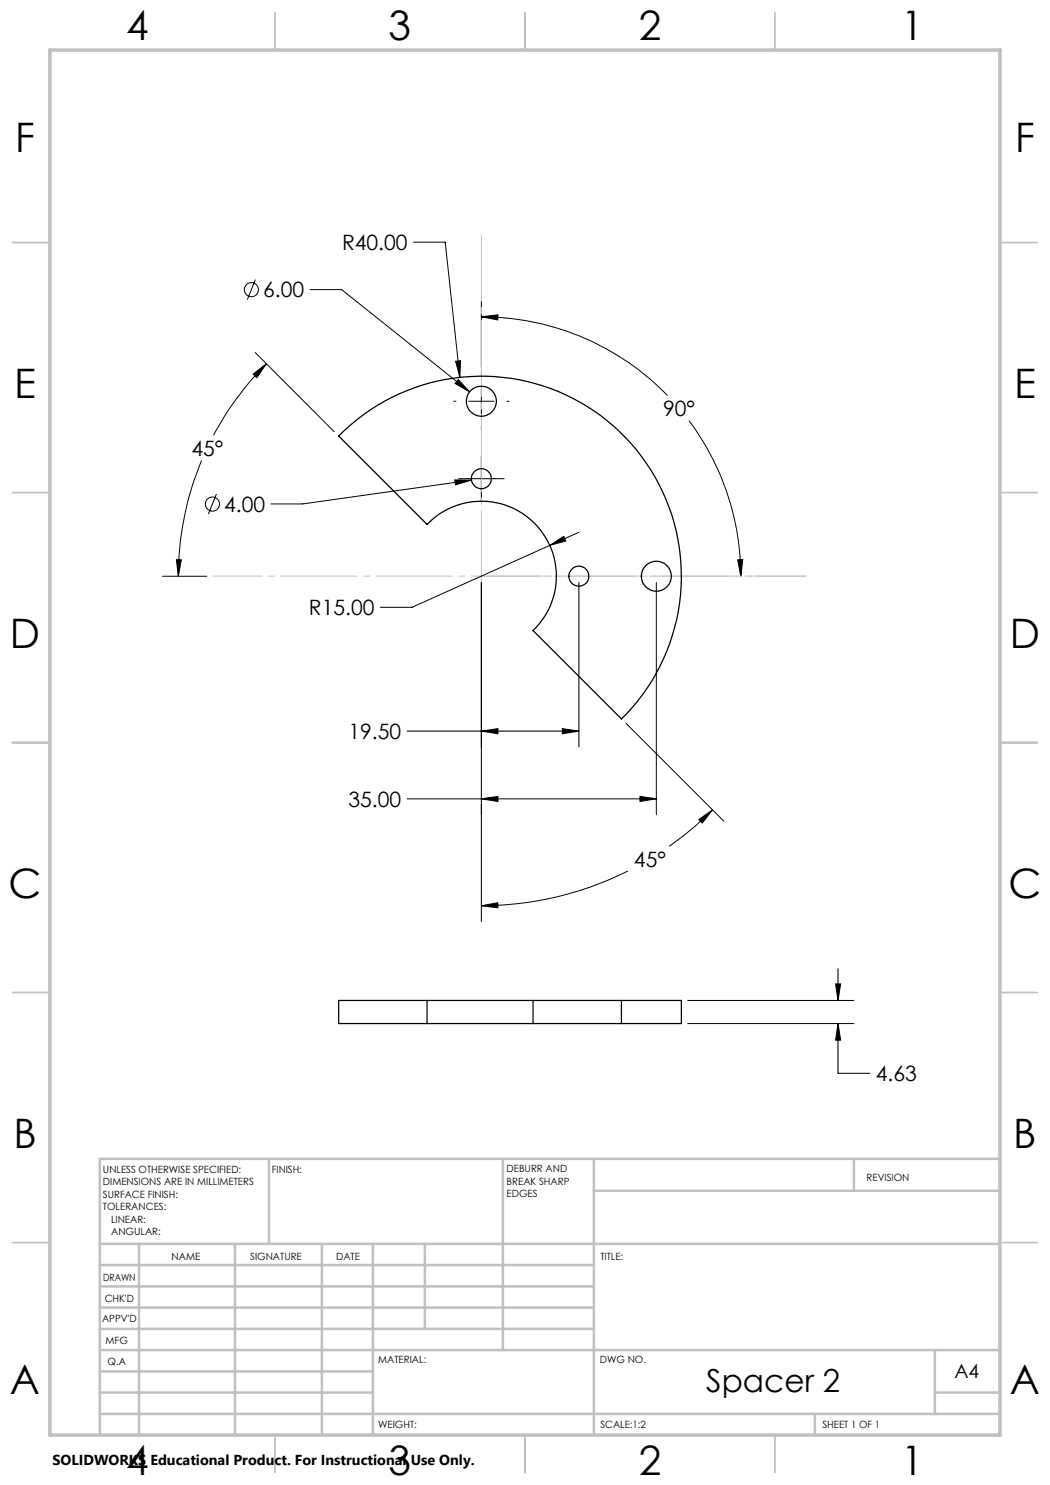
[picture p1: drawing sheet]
<svg xmlns="http://www.w3.org/2000/svg" width="210mm" height="297mm" viewBox="0 0 210 297" stroke-linecap="round" stroke-linejoin="round" font-family="sans-serif">
<g fill="none" stroke="#000" stroke-width=".2">
<path d="M51.1 55.9l-1.6 4M62 57.9h6.3l25.6 20.5M82.7 48.4h6.3l3 27.1M50.6 74.8l2.7-2-1.9 2.7zM51 70.5l15.8 15.8M53.3 72.8a61.5 61.5 0 0 0-10.6 14.2M91.1 72.2l1-.1-.1 3.4zM91.7 75.9l2.2 2.5-2.9-1.7zM96.3 63.4l3.3-.4v1zM96.3 63.4a51.7 51.7 0 0 1 37.2 15.7M96.3 60.2v13.2M96.3 74.7v.5"/>
<path d="M96.3 77.7v5.1M40.3 92.1a60.7 60.7 0 0 0-4.6 23.1M43.3 98.8l-1.6 4M90.7 80.3h.5M90.9 96h3.4l-3.2 1zM91.7 95.7h9.1M93.7 80.3h5.1M94.3 96l-33.8 4.8h-6.3M96.3 85.3v.5M96.3 91.2v9.1M101.4 80.3h.4M137.8 84.1a52.2 52.2 0 0 1 10.4 31.1"/>
<path d="M32.5 115.2h8.8M35.3 111.9l1 .1-.6 3.2zM96.3 116.5v67.8M110 109.1l-27.6 12.4h-6.3M110 109.1l2.7-1.8 .5 .9zM115.7 106.5l-5.7 2.6M115.8 116.5v32.9M131.3 116.5v46.4M147.5 112l1.1-.1-.4 3.3zM81.4 146.2h34.4M81.4 159.8h49.9M96.3 146.2l3.3-.5v1.1z"/>
<path d="M96.3 159.8l3.3-.5v1zM112.5 145.7l3.3 .5-3.3 .6zM125.2 144.7l19.5 19.5M128 159.3l3.3 .5-3.3 .5zM125.6 174.2a65.4 65.4 0 0 1-29.3 6.9M139.8 163.9l2.7-1.9-2.1 2.6zM142.5 162a61.1 61.1 0 0 1-8.7 7.3M96.3 181.1l3.3-.6v1.1zM167.1 196.8h1l-.5 3.3zM167.6 193.7v6.4M137.5 204.7h33.3M137.5 200.1h33.3"/>
<path d="M167.6 204.7v10h6.4M167.6 204.7l.5 3.3h-1z"/>
<circle cx="50.3" cy="57.9" r="1.41"/>
<circle cx="42.5" cy="100.8" r="1.41"/>
</g>
<path d="M96.3 115.2v44.4" fill="none" stroke="#c0c0c0" stroke-width=".2" stroke-dasharray="15.2 1.3 1.3 1.3" stroke-dashoffset="4.5"/>
<path d="M96.3 115.2v-68.1" fill="none" stroke="#c0c0c0" stroke-width=".2" stroke-dasharray="15.2 1.3 1.3 1.3" stroke-dashoffset="2.2"/>
<path d="M96.3 115.2h64.9" fill="none" stroke="#c0c0c0" stroke-width=".2" stroke-dasharray="15.2 1.3 1.3 1.3" stroke-dashoffset="3.7"/>
<path d="M161.2 115.2h-118.6" fill="none" stroke="#c0c0c0" stroke-width=".2" stroke-dasharray="15.2 1.3 1.3 1.3" stroke-dashoffset="5.5"/>
<g fill="none" stroke="#c0c0c0" stroke-width=".35">
<path d="M55 2.5v7.5M105 2.5v7.5M155 2.5v7.5M2.5 48.5h7.5M200 48.5h7.5M2.5 98.5h7.5M200 98.5h7.5M2.5 148.5h7.5M200 148.5h7.5M2.5 198.5h7.5M200 198.5h7.5M2.5 248.5h7.5"/>
<path d="M200 248.5h7.5M55 287v7.5M105 287v7.5M155 287v7.5"/>
</g>
<g fill="none" stroke="#c0c0c0" stroke-width=".5">
<path d="M53.8 231.8v17M100.6 231.8v38.2M118.8 231.8v55.2M118.8 238.2h81.2M170.8 231.8v6.4M200 231.8h-180v55.2M20 248.8h180M20 257.3h98.8M20 253h98.8M27.8 248.8v38.2M47 248.8v38.2M64.4 248.8v38.2"/>
<path d="M74.6 248.8v38.2M85 248.8v17M20 265.8h98.8M20 261.5h98.8M20 278.5h54.6M20 274.3h54.6M20 270h180M187 278.5h13M187 270v12.8M20 282.8h180M163 282.8v4.2"/>
</g>
<path d="M10 10h190v277h-190z" fill="none" stroke="#c0c0c0" stroke-width=".7"/>
<g fill="#000">
<path d="M147.5 112l1.1-.1-.4 3.3zM96.3 63.4l3.3-.4v1zM50.6 74.8l2.7-2-1.9 2.7zM35.3 111.9l1 .1-.6 3.2zM96.3 181.1l3.3-.6v1.1zM139.8 163.9l2.7-1.9-2.1 2.6z"/>
<path d="M167.6 204.7l.5 3.3h-1zM167.1 196.8h1l-.5 3.3zM112.5 145.7l3.3 .5-3.3 .6zM96.3 146.2l3.3-.5v1.1zM128 159.3l3.3 .5-3.3 .5zM96.3 159.8l3.3-.5v1zM91.1 72.2l.9 3.3 .1-3.4zM110 109.1l3.2-.9-.5-.9zM90.9 96l.2 1 3.2-1zM91.7 75.9l-.7 .8 2.9 1.7z"/>
</g>
<g fill="none" stroke="#000" stroke-width=".25">
<path d="M67.7 87.2a40 40 0 0 1 56.9-.2 40 40 0 0 1-.3 56.8l-17.7-17.7a15 15 0 0 0 .3-21.5 15 15 0 0 0-21.5 .3zM85.4 204.7h21.2M85.4 200.1h21.2M85.4 200.1h-17.7v4.6h17.7M85.4 200.1v4.6M106.6 200.1v4.6M106.6 204.7h17.7M106.6 200.1h17.7M124.3 200.1h12v4.6h-12M124.3 200.1v4.6"/>
<circle cx="96.3" cy="80.2" r="3"/>
<circle cx="96.3" cy="95.7" r="2"/>
<circle cx="115.8" cy="115.2" r="2"/>
<circle cx="131.3" cy="115.2" r="3"/>
</g>
<g font-size="8.1">
<text x="25.2" y="8">4</text>
<text x="77.7" y="8">3</text>
<text x="127.7" y="8">2</text>
<text x="180.2" y="8">1</text>
<text x="3" y="30.4">F</text>
<text x="203" y="30.4">F</text>
<text x="2.8" y="79.6">E</text>
<text x="202.8" y="79.6">E</text>
<text x="2" y="129.6">D</text>
<text x="202" y="129.6">D</text>
<text x="1.7" y="179.6">C</text>
<text x="201.7" y="179.6">C</text>
<text x="2.7" y="229.6">B</text>
<text x="202.7" y="229.6">B</text>
<text x="2" y="278.9">A</text>
<text x="202" y="278.9">A</text>
<text x="25.2" y="295">4</text>
<text x="77.7" y="295">3</text>
<text x="127.7" y="295">2</text>
<text x="180.2" y="295">1</text>
</g>
<text font-size="6.3" x="141.2" y="278.4">Spacer 2</text>
<g font-size="4.2">
<text x="68.4" y="50">R40.00</text>
<text x="52.6" y="59.5">6.00</text>
<text x="132.6" y="83.2">90°</text>
<text x="38.3" y="91.1">45°</text>
<text x="44.8" y="102.4">4.00</text>
<text x="61.8" y="123.1">R15.00</text>
<text x="69.7" y="147.8">19.50</text>
<text x="69.7" y="161.4">35.00</text>
<text x="126.8" y="173.4">45°</text>
<text x="175.2" y="216.3">4.63</text>
</g>
<text font-size="3.9" x="190.9" y="275.5">A4</text>
<text font-size="2.9" x="10.5" y="292.9">SOLIDWORKS Educational Product. For Instructional Use Only.</text>
<g font-size="2">
<text x="20.6" y="234.6">UNLESS OTHERWISE SPECIFIED:</text>
<text x="20.6" y="237.1">DIMENSIONS ARE IN MILLIMETERS</text>
<text x="20.6" y="239.6">SURFACE FINISH:</text>
<text x="54.4" y="234.6">FINISH:</text>
<text x="101.3" y="234.5">DEBURR AND</text>
<text x="101.3" y="237">BREAK SHARP</text>
<text x="101.3" y="239.5">EDGES</text>
<text x="173.3" y="236.2">REVISION</text>
<text x="20.6" y="242.1">TOLERANCES:</text>
<text x="22.2" y="244.6">LINEAR:</text>
<text x="22.2" y="247.1">ANGULAR:</text>
<text x="34.3" y="252">NAME</text>
<text x="50" y="251.9">SIGNATURE</text>
<text x="67.2" y="251.9">DATE</text>
<text x="120.1" y="251.9">TITLE:</text>
<text x="20.6" y="256.1">DRAWN</text>
<text x="20.9" y="260.3">CHK'D</text>
<text x="20.4" y="264.4">APPV'D</text>
<text x="21.1" y="268.8">MFG</text>
<text x="21.5" y="273">Q.A</text>
<text x="75.6" y="272.5">MATERIAL:</text>
<text x="120" y="272.5">DWG NO.</text>
<text x="75.6" y="285.5">WEIGHT:</text>
<text x="120.1" y="285.6">SCALE:1:2</text>
<text x="164.5" y="285.6">SHEET 1 OF 1</text>
</g>
</svg>
